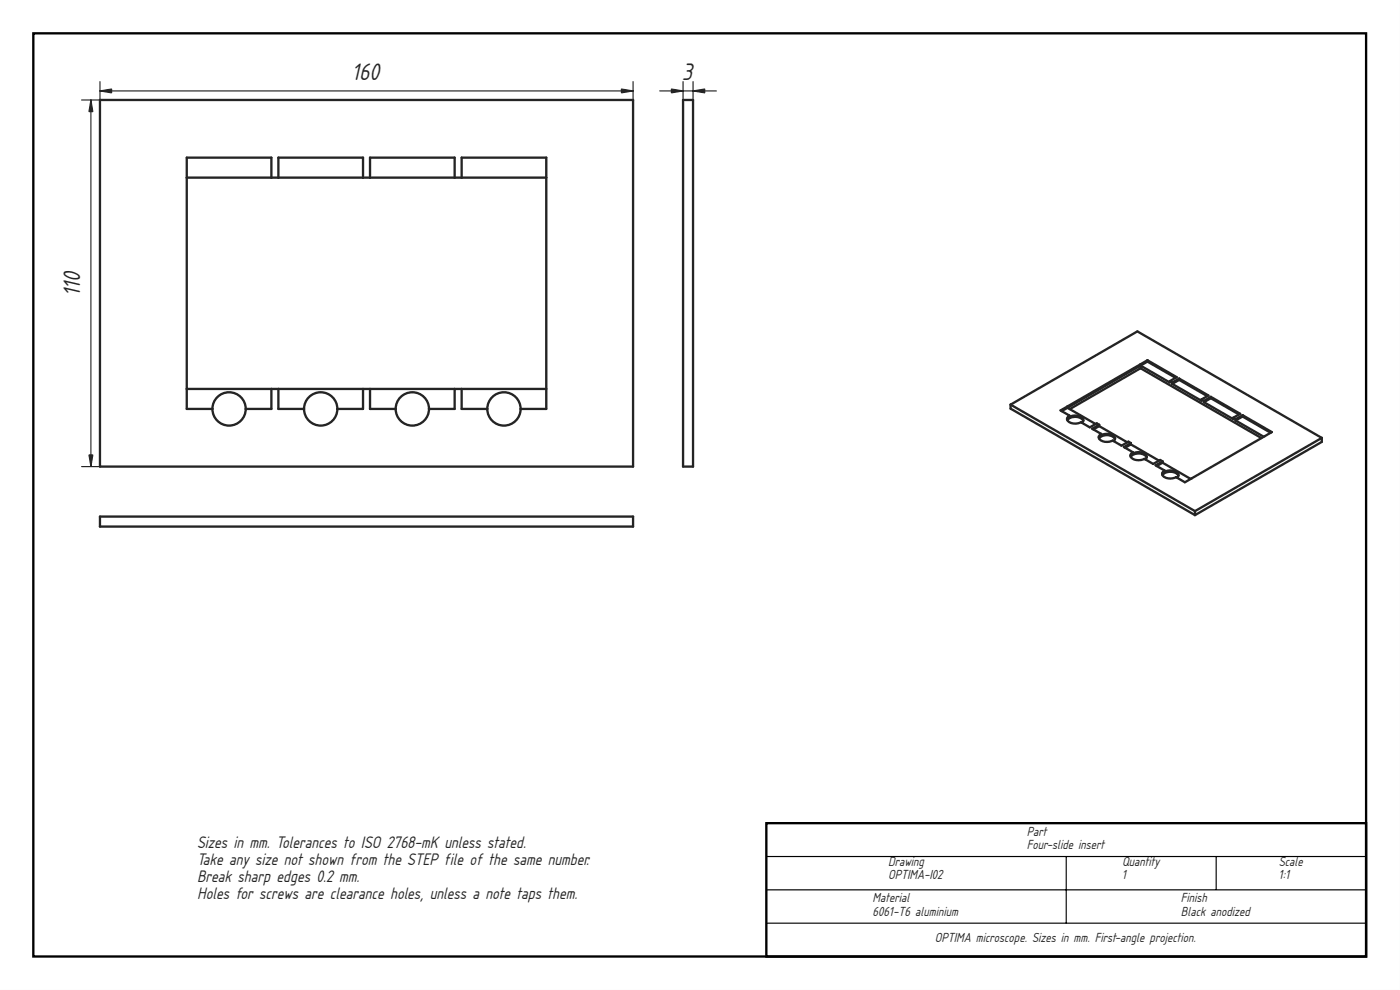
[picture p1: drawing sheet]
<svg xmlns="http://www.w3.org/2000/svg" width="420mm" height="297mm" viewBox="0 0 420 297" stroke-linecap="round" stroke-linejoin="round" font-family="sans-serif">
<path d="M0 0h420v297h-420zM0 0v297h420v-297z" fill="#000"/>
<path d="M10 10h400v277h-400zM230 247h180v40h-180z" fill="none" stroke="#000" stroke-width=".7" stroke-linecap="butt"/>
<path d="M230 257h180M320 257v20M365 257v10M230 267h180M230 277h180" fill="none" stroke="#000" stroke-width=".35"/>
<g fill="#fff">
<path d="M30 30h160v110h-160z" fill-rule="evenodd"/>
<path d="M56 47.3h25.4v6h2.1v-6h25.4v6h2.1v-6h25.4v6h2.1v-6h25.4v75.4h-7.7a5 5 0 0 0-5-5 5 5 0 0 0-5 5h-7.7v-6h-2.1v6h-7.7a5 5 0 0 0-5-5 5 5 0 0 0-5 5h-7.7v-6h-2.1v6h-7.7a5 5 0 0 0-5-5 5 5 0 0 0-5 5h-7.7v-6h-2.1v6h-7.7a5 5 0 0 0-5-5 5 5 0 0 0-5 5h-7.7z" fill-rule="evenodd"/>
<path d="M56 53.3h107.9v63.4h-107.9z" fill-rule="evenodd"/>
<path d="M111 47.3h25.4v6h-25.4z" fill-rule="evenodd"/>
<path d="M83.5 47.3h25.4v6h-25.4z" fill-rule="evenodd"/>
<path d="M138.5 47.3h25.4v6h-25.4z" fill-rule="evenodd"/>
<path d="M56 47.3h25.4v6h-25.4z" fill-rule="evenodd"/>
<path d="M111 116.7h25.4v6h-7.7a5 5 0 0 0-5-5 5 5 0 0 0-5 5h-7.7z" fill-rule="evenodd"/>
<path d="M83.5 116.7h25.4v6h-7.7a5 5 0 0 0-5-5 5 5 0 0 0-5 5h-7.7z" fill-rule="evenodd"/>
<path d="M56 116.7h25.4v6h-7.7a5 5 0 0 0-5-5 5 5 0 0 0-5 5h-7.7z" fill-rule="evenodd"/>
<path d="M138.5 116.7h25.4v6h-7.7a5 5 0 0 0-5-5 5 5 0 0 0-5 5h-7.7z" fill-rule="evenodd"/>
</g>
<g fill="none" stroke="#212529" stroke-width=".7">
<path d="M30 30h160v110h-160zM56 53.3h107.9M81.4 53.3v-6h-25.4v75.4h7.7M83.5 53.3v-6h25.4v6M111 53.3v-6h25.4v6M138.5 53.3v-6h25.4v75.4h-7.7M56 116.7h107.9M81.4 116.7v6h-7.7M83.5 116.7v6h7.7M108.9 116.7v6h-7.7M111 116.7v6h7.7M136.4 116.7v6h-7.7"/>
<path d="M138.5 116.7v6h7.7M63.7 122.7a5 5 0 0 0 5 5 5 5 0 0 0 5-5M63.7 122.7a5 5 0 0 1 5-5 5 5 0 0 1 5 5M91.2 122.7a5 5 0 0 0 5 5 5 5 0 0 0 5-5M91.2 122.7a5 5 0 0 1 5-5 5 5 0 0 1 5 5M118.7 122.7a5 5 0 0 0 5 5 5 5 0 0 0 5-5M118.7 122.7a5 5 0 0 1 5-5 5 5 0 0 1 5 5M146.2 122.7a5 5 0 0 0 5 5 5 5 0 0 0 5-5M146.2 122.7a5 5 0 0 1 5-5 5 5 0 0 1 5 5"/>
</g>
<path d="M24.5 30h5.6M27.3 30v110M30 27.3h160M30 24.5v115.5M190 24.5v115.5M24.5 140h5.6" fill="none" stroke="#212529" stroke-width=".35"/>
<g fill="#212529" stroke="#212529" stroke-width=".35">
<path d="M186.5 26.7l3.5 .6-3.5 .6z"/>
<path d="M30 27.3l3.5-.6v1.2z"/>
<path d="M26.7 136.5h1.2l-.6 3.5z"/>
<path d="M27.3 30l.6 3.5h-1.2z"/>
</g>
<path d="M30 155h160v3h-160z" fill-rule="evenodd" fill="#fff"/>
<path d="M30 155h160v3h-160z" fill="none" stroke="#212529" stroke-width=".7"/>
<path d="M205 30h3v110h-3z" fill-rule="evenodd" fill="#fff"/>
<path d="M205 30h3v110h-3z" fill="none" stroke="#212529" stroke-width=".7"/>
<path d="M198 27.3h17M205 24.5v115.5M208 24.5v115.5" fill="none" stroke="#212529" stroke-width=".35"/>
<g fill="#212529" stroke="#212529" stroke-width=".35">
<path d="M208 27.3l3.5-.6v1.2z"/>
<path d="M201.5 26.7l3.5 .6-3.5 .6z"/>
</g>
<g fill="#fff">
<path d="M303.3 121.4l38-22 55.4 32v1.2l-38.1 22-55.3-32z" fill-rule="evenodd"/>
<path d="M303.3 121.4l38-22 55.4 32-38.1 22z" fill-rule="evenodd"/>
<path d="M318.3 123.2l26.1-15.1 8.8 5.1-2.1 1.2 .7 .4 2.1-1.2 8.8 5.1-2.1 1.2 .7 .4 2.1-1.2 8.8 5-2.1 1.2 .7 .5 2.1-1.2 8.8 5-26.1 15.1-2.7-1.5a2.87 2.87 0 0 1-4.1-1l.2-.6 .5-.4-2.7-1.6 2.1-1.2-.7-.4-2.1 1.2-2.7-1.5a2.87 2.87 0 0 1-4.1-1l.1-.6 .6-.4-2.7-1.6 2.1-1.2-.7-.4-2.1 1.2-2.7-1.5a2.87 2.87 0 0 1-4.2-1l.2-.6 .6-.4-2.7-1.6 2.1-1.2-.8-.4-2 1.2-2.7-1.5a2.87 2.87 0 0 1-4.2-1l.2-.6 .5-.4z" fill-rule="evenodd"/>
<path d="M321.1 122.8l21.2-12.3 36.3 20.9-21.3 12.3-8.4-4.9v-.4l-.7-.4-.4 .2-8.4-4.9v-.4l-.7-.4-.4 .2-8.4-4.9v-.4l-.8-.4-.3 .2z" fill-rule="evenodd"/>
<path d="M303.3 121.4l55.3 32v1.2l-55.3-32z" fill-rule="evenodd"/>
<path d="M358.6 153.4l38.1-22v1.2l-38.1 22z" fill-rule="evenodd"/>
<path d="M342.3 109.7l8.8 5.1v-.4l.7 .4v.4l8.8 5.1v-.4l.7 .4v.4l8.8 5v-.4l.7 .5v.4l8.5 4.8-.7 .4-36.3-20.9z" fill-rule="evenodd"/>
<path d="M351.8 115.2l2.1-1.2 8.4 4.9-1.7 1v.4z" fill-rule="evenodd"/>
<path d="M342.3 109.7l2.1-1.2 8.4 4.9-1.7 1v.4z" fill-rule="evenodd"/>
<path d="M361.3 120.7l2.1-1.2 8.4 4.8-1.7 1v.4z" fill-rule="evenodd"/>
<path d="M370.8 126.2l2.1-1.2 8.4 4.8-2 1.2z" fill-rule="evenodd"/>
<path d="M320.4 122.4l21.9-12.7v.8l-21.2 12.3z" fill-rule="evenodd"/>
<path d="M337.7 134.3l1.7-1 8.4 4.9-1.7 1-2.4-1.4a1.07 1.07 0 0 0 .4-1.1 1.07 1.07 0 0 0-1-.8l-1.4-.2-1.7 .4v-.4z" fill-rule="evenodd"/>
<path d="M318.6 123.4l1.8-1 8.4 4.8-1.7 1-2.4-1.3a1.07 1.07 0 0 0 .4-1.2 1.07 1.07 0 0 0-1-.8l-1.4-.2-1.8 .4v-.4z" fill-rule="evenodd"/>
<path d="M347.2 139.8l1.7-1 8.4 4.9-1.7 1-2.3-1.4a1.07 1.07 0 0 0 .3-1.1 1.07 1.07 0 0 0-.9-.8l-1.5-.2-1.7 .4v-.4z" fill-rule="evenodd"/>
<path d="M328.1 128.8l1.8-1 8.4 4.9-1.7 1-2.4-1.3a1.07 1.07 0 0 0 .4-1.2 1.07 1.07 0 0 0-1-.8l-1.4-.2-1.7 .4v-.4z" fill-rule="evenodd"/>
<path d="M320.4 122l21.9-12.7v.4l-21.9 12.7z" fill-rule="evenodd"/>
<path d="M339.6 136.8a3.2 3.2 0 0 1 4.5 .5l-.4 .5-.3-.1a3.3 3.3 0 0 1-4-.6z" fill-rule="evenodd"/>
<path d="M349.1 142.3a3.2 3.2 0 0 1 4.5 .5l-.3 .5-.4-.1a3.3 3.3 0 0 1-4-.6z" fill-rule="evenodd"/>
<path d="M320.6 125.8a3.2 3.2 0 0 1 4.5 .5l-.4 .6-.3-.2a3.3 3.3 0 0 1-4.1-.6z" fill-rule="evenodd"/>
<path d="M330.1 131.3a3.2 3.2 0 0 1 4.5 .5l-.4 .6-.3-.2a3.3 3.3 0 0 1-4.1-.6z" fill-rule="evenodd"/>
<path d="M363.4 119.1l8.8 5-.4 .2-8.4-4.8z" fill-rule="evenodd"/>
<path d="M372.9 124.6l8.8 5-.4 .2-8.4-4.8z" fill-rule="evenodd"/>
<path d="M344.4 108.1l8.8 5.1-.4 .2-8.4-4.9z" fill-rule="evenodd"/>
<path d="M353.9 113.6l8.8 5.1-.4 .2-8.4-4.9z" fill-rule="evenodd"/>
<path d="M330.2 130.4l.3-.2v.4a3.3 3.3 0 0 1 4.1 .6v.6a3.1 3.1 0 0 0-4.8-.2v-.7z" fill-rule="evenodd"/>
<path d="M349.2 141.4l.3-.2v.4a3.3 3.3 0 0 1 4.1 .6v.6a3.1 3.1 0 0 0-4.7-.2l-.1-.7z" fill-rule="evenodd"/>
<path d="M320.6 124.9l.3-.2v.4a3.3 3.3 0 0 1 4.2 .7v.5a3.1 3.1 0 0 0-4.8-.2v-.7z" fill-rule="evenodd"/>
<path d="M339.7 135.9l.3-.2v.4a3.3 3.3 0 0 1 4.1 .6v.6a3.1 3.1 0 0 0-4.7-.2l-.1-.7z" fill-rule="evenodd"/>
<path d="M342.3 109.3l2.1-1.2v.4l-2.1 1.2z" fill-rule="evenodd"/>
<path d="M351.8 114.8l2.1-1.2v.4l-2.1 1.2z" fill-rule="evenodd"/>
<path d="M361.3 120.3l2.1-1.2v.4l-2.1 1.2z" fill-rule="evenodd"/>
<path d="M370.8 125.8l2.1-1.2v.4l-2.1 1.2z" fill-rule="evenodd"/>
<path d="M346.8 139.6l2.1-1.2v.4l-1.7 1z" fill-rule="evenodd"/>
<path d="M337.3 134.1l2.1-1.2v.4l-1.7 1z" fill-rule="evenodd"/>
<path d="M327.8 128.6l2.1-1.2v.4l-1.8 1z" fill-rule="evenodd"/>
<path d="M318.3 123.2l2.1-1.2v.4l-1.8 1z" fill-rule="evenodd"/>
</g>
<g fill="none" stroke="#212529" stroke-width=".7">
<path d="M342.3 110.5l36.3 20.9M342.3 110.5l-21.2 12.3M342.3 109.3v1.2M342.3 109.7l-23.7 13.7M342.3 109.7l8.8 5.1v-.4M344.4 108.1l-24 13.9M344.4 108.1l8.8 5.1-2.1 1.2M344.4 108.5l8.4 4.9M344.4 108.1v.4M344.4 108.5l-2.1 1.2M351.1 114.4l.7 .4M351.8 115.2l8.8 5.1v-.4"/>
<path d="M351.8 114.8v.4M353.9 113.6l8.8 5.1-2.1 1.2M353.9 113.6l-2.1 1.2M353.9 114l8.4 4.9M353.9 113.6v.4M353.9 114l-2.1 1.2M360.6 119.9l.7 .4M363.4 119.1l8.8 5-2.1 1.2M363.4 119.1l-2.1 1.2M363.4 119.5l8.4 4.8M363.4 119.1v.4M363.4 119.5l-2.1 1.2"/>
<path d="M303.3 121.4v1.2l55.3 32M303.3 121.4l38-22 55.4 32M303.3 121.4l55.3 32M320.3 126.1a3.1 3.1 0 0 1 4.8 .2M320.4 122l-2.1 1.2 2.6 1.5M320.4 122v.4l8.4 4.8M320.9 124.7a1.11 1.11 0 0 0-.7 1.2 1.11 1.11 0 0 0 1 .9l1.5 .3 1.7-.4 2.7 1.5 2-1.2 .8 .4M320.9 124.7v.4a3.3 3.3 0 0 1 4.2 .7v.6l-.4 .5M329.8 131.6a3.1 3.1 0 0 1 4.8 .2M329.9 127.4l-2.1 1.2 2.7 1.6M329.9 127.8l8.4 4.9M329.9 127.4v.4"/>
<path d="M329.9 127.8l-1.8 1M330.5 130.2a1.11 1.11 0 0 0-.7 1.2 1.11 1.11 0 0 0 .9 .9l1.5 .3 1.7-.4 2.7 1.5 2.1-1.2 .7 .4M330.5 130.2v.4a3.3 3.3 0 0 1 4.1 .6v.7l-.4 .5M339.4 137.1a3.1 3.1 0 0 1 4.7 .2M339.4 132.9l-2.1 1.2 2.7 1.6M339.4 133.3l8.4 4.9M339.4 132.9v.4M339.4 133.3l-1.7 1M340 135.7a1.11 1.11 0 0 0-.7 1.2 1.11 1.11 0 0 0 1 .9l1.4 .3 1.7-.4 2.7 1.5 2.1-1.2 .7 .4M340 135.7v.4a3.3 3.3 0 0 1 4.1 .6v.6l-.4 .5M348.9 138.4l-2.1 1.2 2.7 1.6M348.9 138.8l8.4 4.9"/>
<path d="M348.9 138.4v.4M348.9 138.8l-1.7 1M361.3 120.7l8.8 5v-.4M361.3 120.3v.4M370.1 125.3l.7 .5M370.8 125.8v.4M370.8 126.2l8.5 4.8M372.9 124.6l8.8 5-26.1 15.1-2.7-1.5a3.3 3.3 0 0 1-4.1-.7v-.6l.7-.7M372.9 124.6l-2.1 1.2M372.9 125l-2.1 1.2M372.9 124.6v.4M372.9 125l8.4 4.8"/>
<path d="M396.7 131.4l-38.1 22M396.7 131.4v1.2l-38.1 22M348.9 142.6a3.1 3.1 0 0 1 4.7 .2M349.5 141.2v.4a3.3 3.3 0 0 1 4.1 .6v.6l-.3 .5M358.6 153.4v1.2"/>
</g>
<g font-size="6.7" fill="#212529">
<text x="105.7" y="24.1">160</text>
<text x="204.7" y="24.1">3</text>
<text x="24.1" y="88.8" transform="rotate(-90 24.1 88.8)">110</text>
</g>
<g font-size="4.7" fill="#212529">
<text x="59.1" y="254.3">Sizes in mm. Tolerances to ISO 2768-mK unless stated.</text>
<text x="59.1" y="259.4">Take any size not shown from the STEP file of the same number.</text>
<text x="59.1" y="264.5">Break sharp edges 0.2 mm.</text>
<text x="59.1" y="269.6">Holes for screws are clearance holes, unless a note taps them.</text>
</g>
<g font-size="3.7" fill="#212529">
<text x="308.1" y="250.7">Part</text>
<text x="308.1" y="254.8">Four-slide insert</text>
<text x="266.6" y="259.7">Drawing</text>
<text x="266.6" y="263.8">OPTIMA-I02</text>
<text x="336.7" y="259.7">Quantity</text>
<text x="336.7" y="263.8">1</text>
<text x="383.8" y="259.7">Scale</text>
<text x="383.8" y="263.8">1:1</text>
<text x="261.9" y="270.7">Material</text>
<text x="261.9" y="274.8">6061-T6 aluminium</text>
<text x="354.4" y="270.7">Finish</text>
<text x="354.4" y="274.8">Black anodized</text>
<text x="280.6" y="282.7">OPTIMA microscope. Sizes in mm. First-angle projection.</text>
</g>
</svg>
